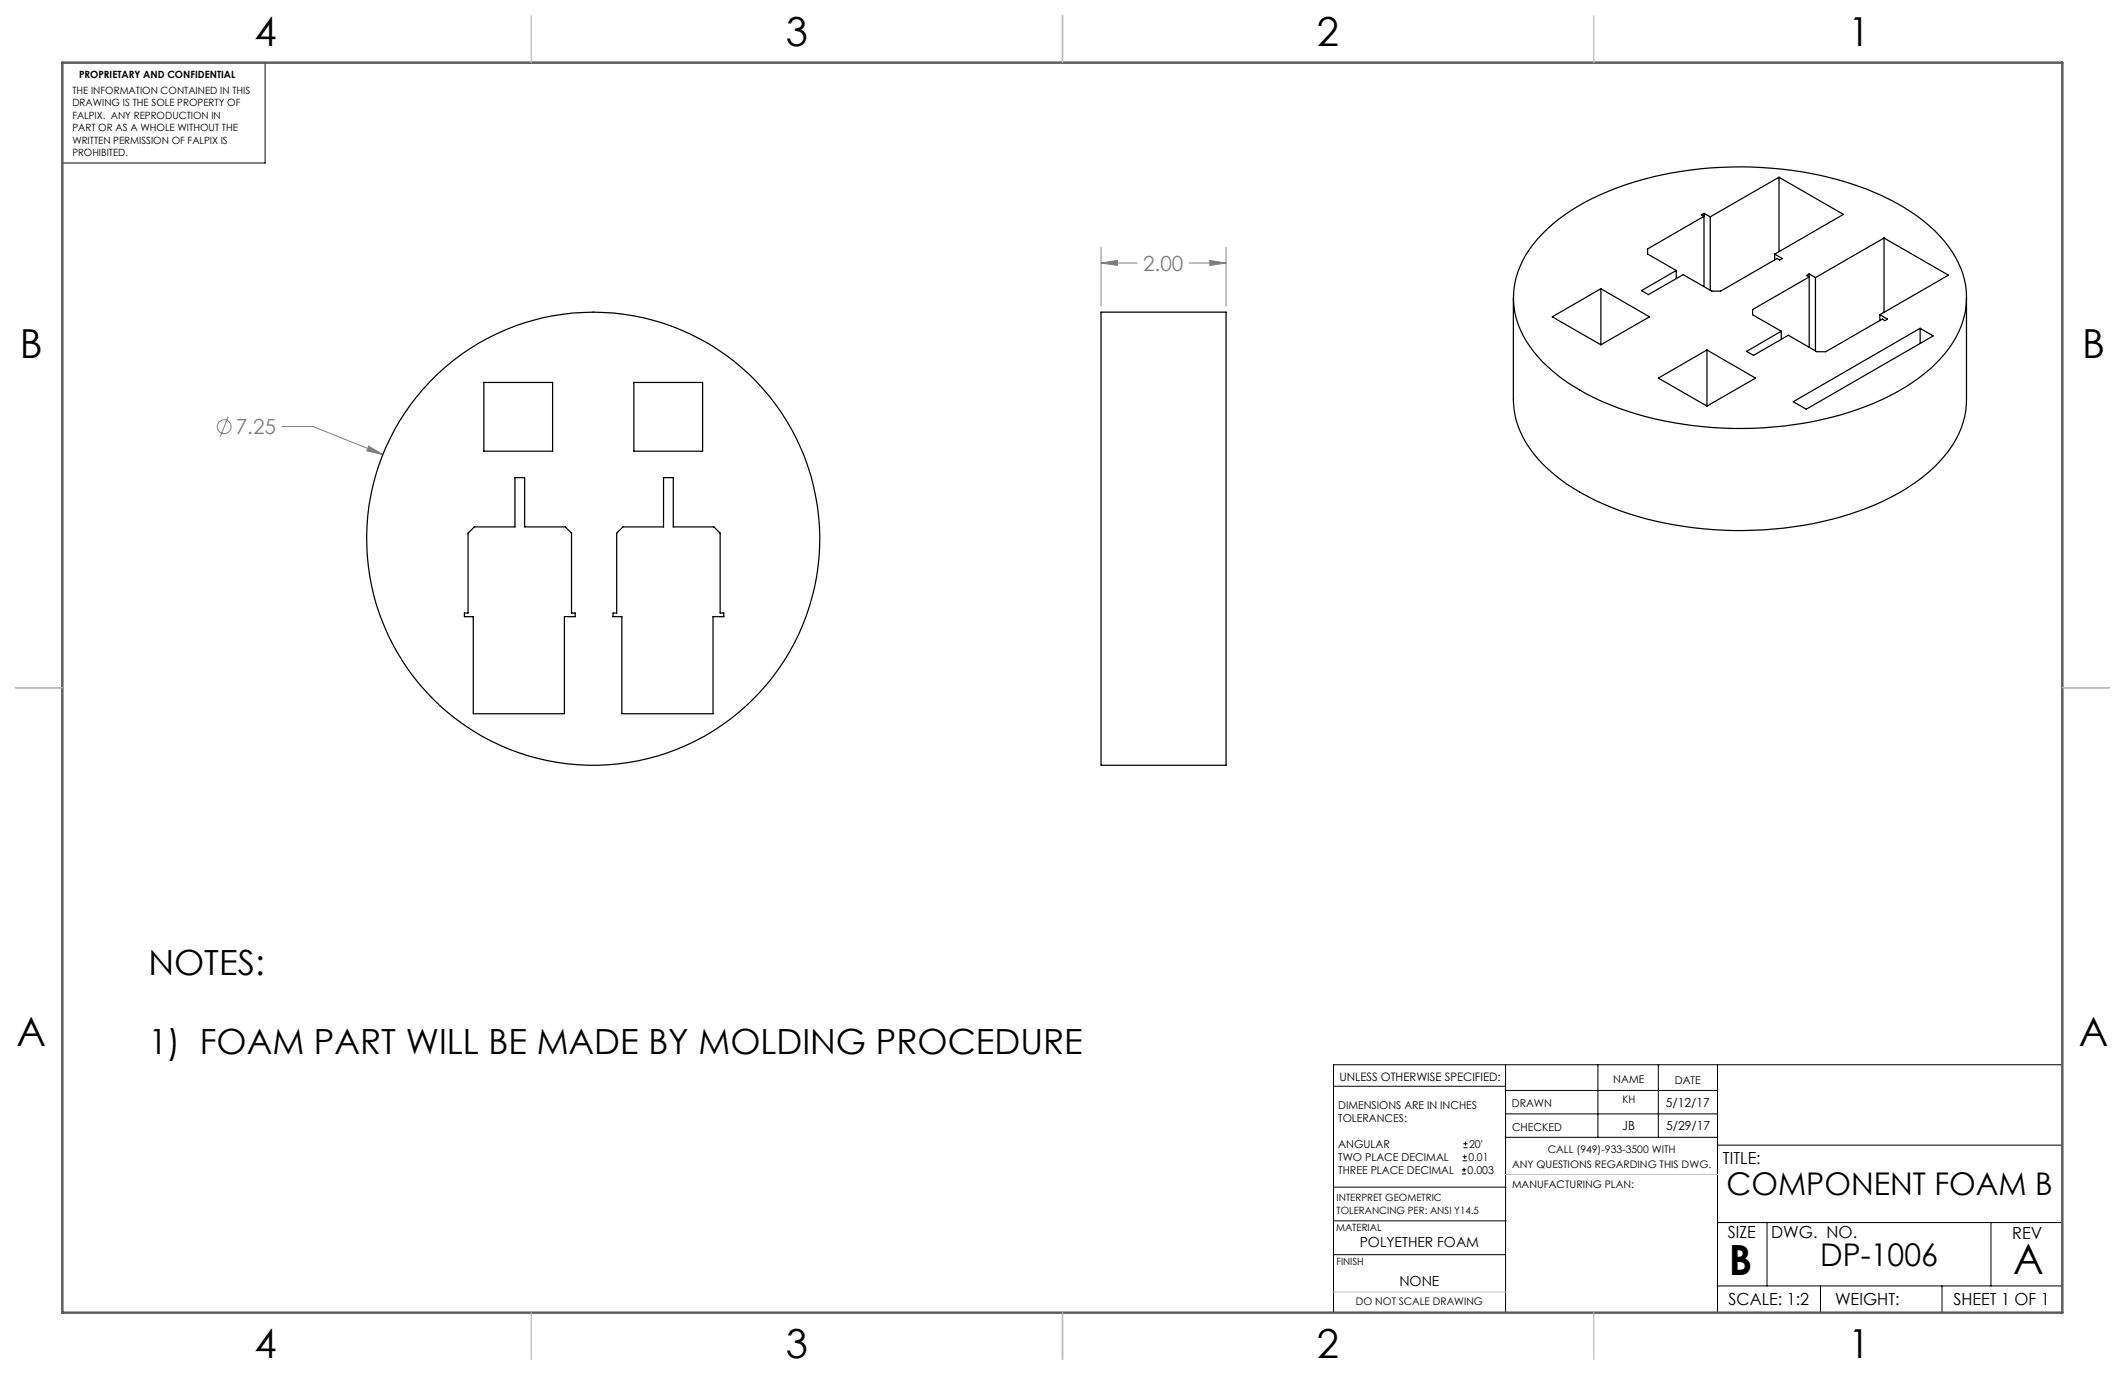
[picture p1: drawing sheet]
<svg xmlns="http://www.w3.org/2000/svg" width="432mm" height="279mm" viewBox="0 0 432 279" stroke-linecap="round" stroke-linejoin="round" font-family="sans-serif">
<g fill="none" stroke="#808080" stroke-width=".2">
<path d="M223.7 53.4l3.3-.5v1zM223.7 50.3v11.9M223.7 53.4h7.4M241.6 53.4h7.5M245.9 52.9l3.2 .5-3.2 .5zM249.1 50.3v11.9M46.4 84.7l-1.6 4M57.3 86.7h6.3l14.2 5.7M74.9 90.7l2.9 1.7-3.3-.8z"/>
<circle cx="45.5" cy="86.7" r="1.41"/>
</g>
<g fill="none" stroke="#000" stroke-width=".2">
<path d="M53.9 12.7v20.4h-41.2M305.9 216.4v50.3M324.7 216.4v14.7M337 216.4v14.7M349 216.4v50.3M419.1 216.4h-148.1v50.3M271 220.7h34.9M297.1 238.5h.8M297.1 237.7h.8M297.2 235.9h.9M297.2 235.1h.9M297.4 233.2h.8"/>
<path d="M297.4 232.4h.8M297.5 237.3v.8M297.6 234.6v.9M297.8 232v.8M305.9 231.1h43.1M305.9 226.3h43.1M305.9 221.6h43.1M349 232.7h70.1M271 255h34.9M271 248.1h35M271 241.2h35M349 248.4h70.1"/>
<path d="M359.1 248.4v12.9M404.6 248.4v12.9M349 261.3h70.1M369.9 261.3v5.4M394.6 261.3v5.4"/>
</g>
<path d="M215.9 3.2v9.5M3.1 139.7h9.6M419.1 139.7h9.5M215.9 266.7v9.6" fill="none" stroke="#5c5c5c" stroke-width=".25"/>
<path d="M12.7 12.7h406.4v254h-406.4z" fill="none" stroke="#5c5c5c" stroke-width=".5"/>
<path d="M305.9 238.7h43.1M271 262.5h34.9" fill="none" stroke="#c0c0c0" stroke-width=".2"/>
<path d="M108 3.2v9.5M215.9 3.2v9.5M323.8 3.2v9.5M3.1 139.7h9.6M419.1 139.7h9.5M108 266.7v9.6M215.9 266.7v9.6M323.8 266.7v9.6" fill="none" stroke="#c0c0c0" stroke-width=".25"/>
<path d="M74.9 90.7l-.4 .9 3.3 .8zM223.7 53.4l3.3-.5v1zM245.9 52.9l3.2 .5-3.2 .5z" fill="#808080"/>
<g fill="none" stroke="#000" stroke-width=".25">
<path d="M361.5 36l13.1 7.6-14 8M361.5 36l-14 8.1M361.5 36v15.1M314.4 46.6a47.8 47.8 0 0 1 21.4-10.7 76.6 76.6 0 0 1 43.2 2.4 39.4 39.4 0 0 1 16 10.6 16.9 16.9 0 0 1 3.5 17.3 26.4 26.4 0 0 1-11.3 12.4 63 63 0 0 1-28.8 8.3 71.8 71.8 0 0 1-34.3-6 33.1 33.1 0 0 1-13.9-11.5 16.5 16.5 0 0 1 1.3-19.7zM325.3 58.7l9.9 5.7-9.9 5.7M325.3 58.7l-9.9 5.7 9.9 5.7M325.3 58.7v11.4M340.6 55v1.6M346.3 43.4l-.6 .2 .6 .4-11.5 6.6v1l5.8 3.4M346.3 43.4l1.2 .7M346.3 43.4v14.8M347.5 44.1v14.9"/>
<path d="M360.6 51.6l1.6 .9-.6 .3-.5-.3-11.5 6.7h-1.8l-5.8-3.4-7 4.1-1.4-.8 7-4.1M360.6 51.6v1.2M367.6 55.7l1.3 .7M367.6 55.7l-.5 .3 .5 .3-11.5 6.6v1.1l5.8 3.3M367.6 55.7v14.9M368.9 56.4v14.9M382.8 48.4l13.1 7.5-13.9 8.1M382.8 48.4l-13.9 8M382.8 48.4v15.1M98.3 77.7h14v14h-14zM128.8 77.7h14v14h-14zM223.7 63.4h25.4v92.1h-25.4z"/>
<path d="M307.5 60.5v20.7a18.9 18.9 0 0 0 6.1 13.2 44.4 44.4 0 0 0 19 10.5 76.1 76.1 0 0 0 46.8-1.7 37.7 37.7 0 0 0 16.7-11.7 17.3 17.3 0 0 0 3.5-10.3v-20.7M346.9 71.1l9.8 5.7-9.8 5.7M346.9 71.1l-9.9 5.7 9.9 5.7M346.9 71.1v11.4M361.9 67.3v1.6M382 64l1.5 .8-.5 .4-.5-.4-11.5 6.7h-1.8l-5.8-3.4-7.1 4.1-1.4-.8 7-4.1M382 64v1.1M390.2 66.7v3.1M104.6 97h2v10.1h8.3l1.2 1.2v16.3h.8v.7h-2.2v19.7h-18.5v-19.7h-1.8v-.7h.7v-16.3l1.3-1.2h8.2zM134.8 97h2v10.1h8.3l1.2 1.2v16.3h.8v.7h-2.2v19.7h-18.5v-19.7h-1.8v-.7h.7v-16.3l1.3-1.2h8.2zM364.4 81.6l25.8-14.9 2.6 1.6-25.8 14.8z"/>
<circle cx="120.5" cy="109.5" r="46"/>
</g>
<g font-size="8.5">
<text x="351.3" y="259">B</text>
<text x="409.1" y="258.9">A</text>
</g>
<g font-size="8.1">
<text x="51.7" y="9.3">4</text>
<text x="159.7" y="9.3">3</text>
<text x="267.6" y="9.3">2</text>
<text x="375.6" y="9.3">1</text>
<text x="4" y="72.8">B</text>
<text x="423.1" y="72.8">B</text>
<text x="3.3" y="212.5">A</text>
<text x="422.4" y="212.5">A</text>
<text x="51.7" y="276">4</text>
<text x="159.7" y="276">3</text>
<text x="267.6" y="276">2</text>
<text x="375.6" y="276">1</text>
</g>
<g font-size="7.1">
<text x="30.2" y="198.1">NOTES:</text>
<text x="30.2" y="214.2">1) FOAM PART WILL BE MADE BY MOLDING PROCEDURE</text>
</g>
<g font-size="6.3">
<text x="350.8" y="242.7">COMPONENT FOAM B</text>
<text x="369.9" y="257.3">DP-1006</text>
</g>
<g font-size="4.2" fill="#808080">
<text x="232.3" y="55">2.00</text>
<text x="47.9" y="88.2">7.25</text>
</g>
<g font-size="3.4">
<text x="350.1" y="236.5">TITLE:</text>
<text x="351.1" y="251.6">SIZE</text>
<text x="359.9" y="251.6">DWG. NO.</text>
<text x="408.9" y="251.7">REV</text>
<text x="351.2" y="265.2">SCALE: 1:2</text>
<text x="372.9" y="265.2">WEIGHT:</text>
<text x="396.9" y="265.2">SHEET 1 OF 1</text>
</g>
<g font-size="2.8">
<text x="276.3" y="253.4">POLYETHER FOAM</text>
<text x="284.3" y="261.3">NONE</text>
</g>
<g font-size="2.5">
<text x="338.5" y="224.9">5/12/17</text>
<text x="329.6" y="229.6">JB</text>
<text x="338.5" y="229.7">5/29/17</text>
</g>
<text font-size="2.4" x="272.2" y="219.7">UNLESS OTHERWISE SPECIFIED:</text>
<g font-size="2.2">
<text x="327.8" y="220.1">NAME</text>
<text x="340.3" y="220.2">DATE</text>
<text x="271.9" y="225.3">DIMENSIONS ARE IN INCHES</text>
<text x="271.9" y="227.9">TOLERANCES:</text>
<text x="307.2" y="224.9">DRAWN</text>
<text x="271.9" y="233.2">ANGULAR</text>
<text x="298.5" y="233.2">20'</text>
<text x="307.3" y="229.8">CHECKED</text>
<text x="271.9" y="238.5">THREE PLACE DECIMAL</text>
<text x="271.9" y="235.9">TWO PLACE DECIMAL</text>
<text x="298.2" y="238.5">0.003</text>
<text x="298.4" y="235.9">0.01</text>
</g>
<g font-size="2.1">
<text x="329.7" y="224.1">KH</text>
<text x="307.3" y="237.3">ANY QUESTIONS REGARDING THIS DWG.</text>
<text x="314.5" y="234.2">CALL (949)-933-3500 WITH</text>
<text x="307.3" y="241.3">MANUFACTURING PLAN:</text>
<text x="275.5" y="265.1">DO NOT SCALE DRAWING</text>
</g>
<g font-size="2">
<text x="16.1" y="15.9">PROPRIETARY AND CONFIDENTIAL</text>
<text x="14.7" y="19.1">THE INFORMATION CONTAINED IN THIS</text>
<text x="14.7" y="21.6">DRAWING IS THE SOLE PROPERTY OF</text>
<text x="14.7" y="24.1">FALPIX. ANY REPRODUCTION IN</text>
<text x="14.7" y="26.6">PART OR AS A WHOLE WITHOUT THE</text>
<text x="14.7" y="29.2">WRITTEN PERMISSION OF FALPIX IS</text>
<text x="14.7" y="31.7">PROHIBITED.</text>
<text x="271.6" y="244.1">INTERPRET GEOMETRIC</text>
<text x="271.5" y="250.2">MATERIAL</text>
<text x="271.6" y="246.6">TOLERANCING PER: ANSI Y14.5</text>
<text x="271.5" y="257">FINISH</text>
</g>
</svg>
